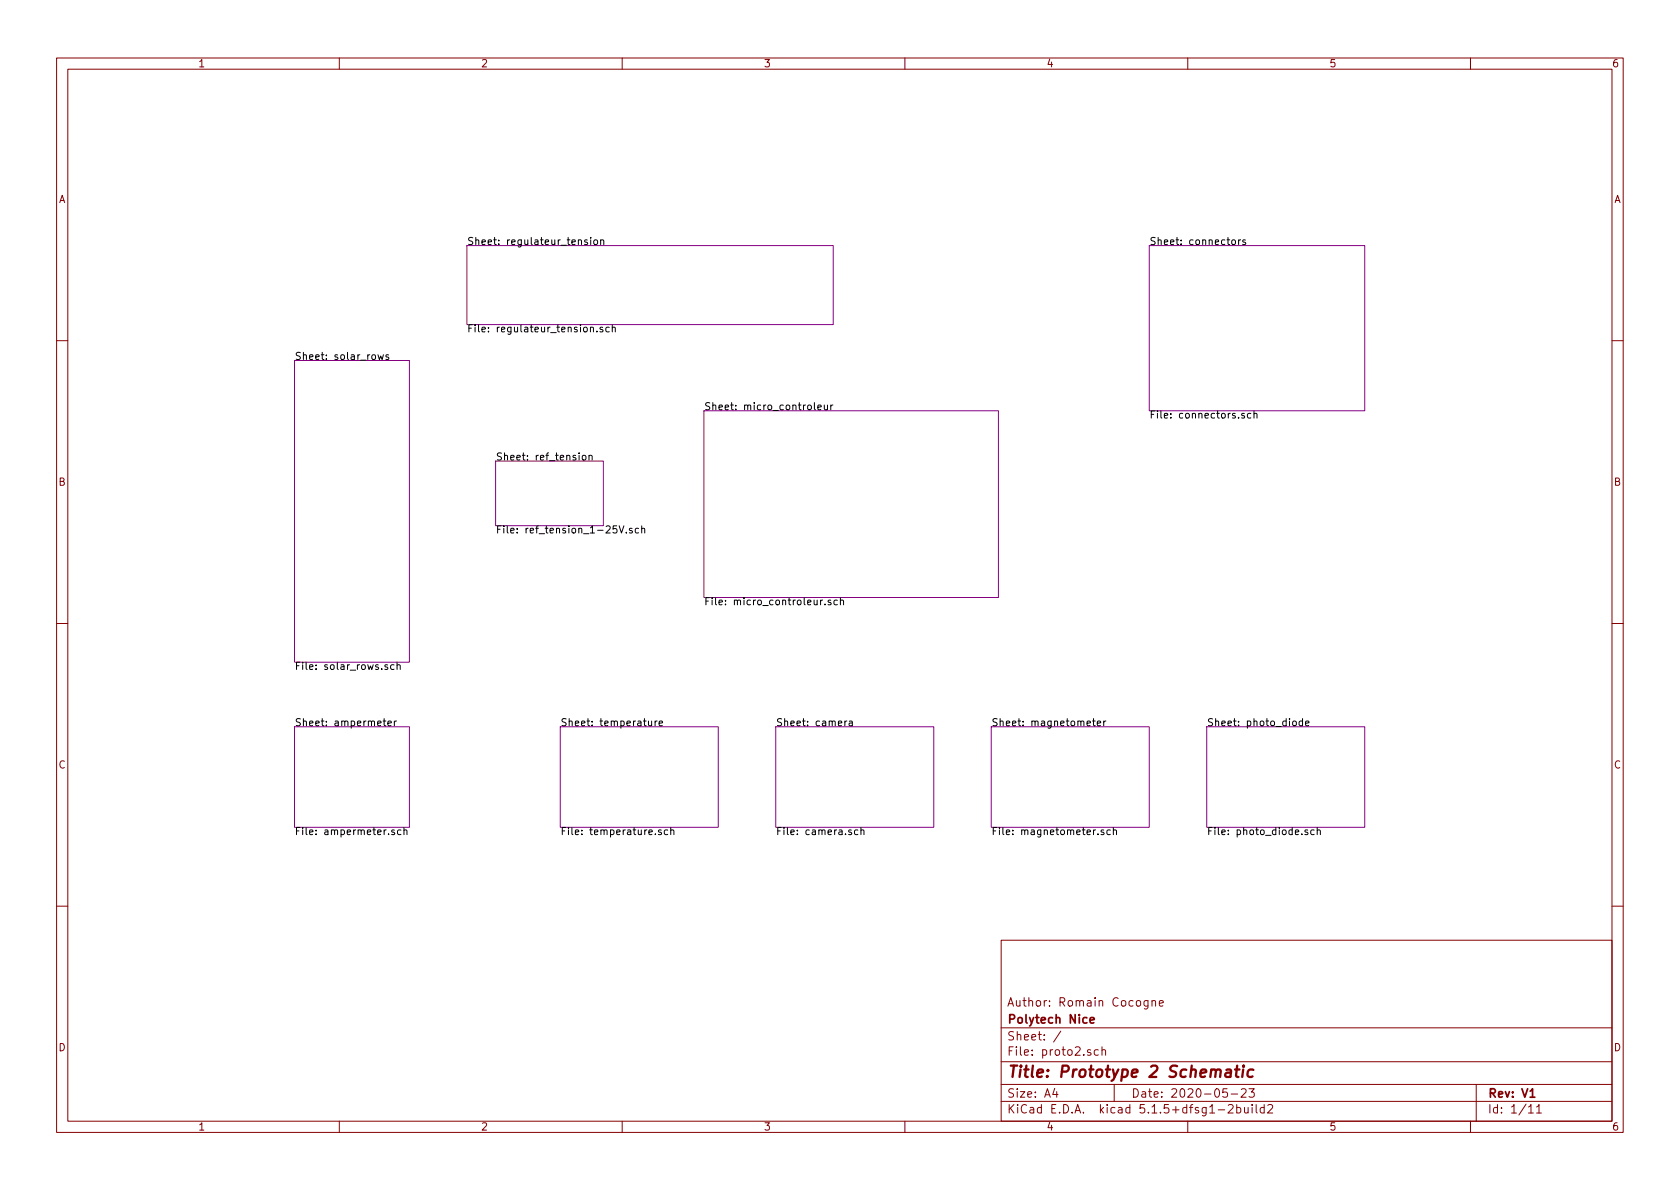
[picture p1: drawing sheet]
<svg xmlns="http://www.w3.org/2000/svg" width="297mm" height="210mm" viewBox="0 0 297 210" stroke-linecap="round" stroke-linejoin="round" font-family="sans-serif">
<g fill="none" stroke="#840000" stroke-width=".18">
<path d="M10 10.3h277v189.9h-277zM12 12.2h273v186.1h-273zM60 10.3v1.9M110 10.3v1.9M160 10.3v1.9M210 10.3v1.9M260 10.3v1.9M10 60.2h2M285 60.2h2M10 110.3h2M285 110.3h2M10 160.2h2"/>
<path d="M177 166.3h108v32h-108zM203 176.9v1.2l-.3 .3h-.4M203 177l-.5-.1-.2 .3v.6l.2 .1 .5-.1M203.7 177.1l.2-.2 .4 .1v.9M203.7 176.9v1M205 177.4l.7-.1-.1-.3-.4-.1-.2 .2 .1 .7h.5M285 160.2h2M60 198.3v1.9M110 198.3v1.9M160 198.3v1.9M177 194.8h108M177 191.8h108"/>
<path d="M177 187.8h108M177 181.8h108M186.5 192.5l-.4 1h1M186.8 193v1M187.6 182.3l-1.3 2M192.8 185.7l-.3-.1-.2 .2v.2l.5 .2v.3h-.5M194.2 185.7l-.4-.1-.3 .3v.6l.3 .1 .4-.1M194.8 185.7l.2-.1 .4 .1 .1 .9M194.8 185.1v1.5M197 191.8v3M210 198.3v1.9M215.4 196.3h1.1"/>
<path d="M217 192.5h-.7l-.1 .7 .2-.1 .5 .1 .1 .2v.5l-.2 .1-.6-.1M217.2 195.5l.2-.2h.4l.2 .5-.9 1h.9M217.7 193.5h1.1M218.7 195.9l.4-.1 .3 .3-.1 .6h-.6M218.7 195.3v1.5M219.5 192.7l.2-.2h.3l.3 .2v.3v.2l-.9 .8h.9M220 195.8l.1 .9 .3 .1 .3-.1M220.7 195.8v1M220.8 192.5h1l-.5 .6 .4 .1v.7l-.2 .1-.7-.1M221.4 195.3v.2M221.4 195.8v1M222.1 195.3v1.3l.2 .2"/>
<path d="M223.5 195.9l-.4-.1-.3 .3 .1 .6 .2 .1 .4-.1M223.5 195.3v1.5M224.2 195.5l.2-.2h.3l.3 .5-.9 1h.9M260 198.3v1.9M261 191.8v6.5M270.3 195.8l.4-.5v1.5M270.3 196.8h.8M271.7 195.8l.4-.5v1.5M271.7 196.8h.8"/>
</g>
<path d="M192.7 180.4l.8-.1-.1-.3-.4-.1-.3 .2 .1 .7h.6M270.5 194h.9" fill="none" stroke="#840000" stroke-width=".3"/>
<path d="M216.8 189.2h.8v1.2M217.7 189.6l-.7 .1a.4 .4 0 0 0-.4 .3 .4 .4 0 0 0 .3 .4l.7-.1M218.4 189.1h.8M218.7 188.4l-.2 1.8 .1 .1 .4 .1M219.8 189.1l-.2 1.3M219.9 188.4v.2M221.6 189.2a.68 .68 0 0 0-1 .3l-.1 .6 .2 .2 .2 .1 .6-.1" fill="none" stroke="#840000" stroke-width=".41"/>
<path d="M82.5 43.4h64.8v14h-64.8zM203.2 43.4h38.1v29.2h-38.1zM52.1 63.7h20.3v53.4h-20.3zM124.5 72.6h52v33.1h-52zM87.6 81.5h19.1v11.5h-19.1zM52.1 128.5h20.3v17.8h-20.3zM99.1 128.5h27.9v17.8h-27.9zM137.2 128.5h27.9v17.8h-27.9zM175.3 128.5h27.9v17.8h-27.9zM213.4 128.5h27.9v17.8h-27.9z" fill="none" stroke="#840084" stroke-width=".18"/>
<g fill="none" stroke="#000" stroke-width=".18">
<path d="M103.8 42.5l-.3-.1-.1 .2v.2l.4 .1v.3h-.4M104.4 58l.2-.1h.3v.8M104.4 42v.1M104.4 42.4v.9M105.1 42.5l.3-.1 .3 .2-.2 .6-.3 .1-.2-.3zM105.5 58.6v.1M106.2 42.5l.2-.1 .3 .1 .1 .8M106.2 42.4v.9M106.6 57.9h-.4l-.1 .1v.2l.5 .1v.3h-.5M107.7 57.9h-.4l-.2 .2 .1 .5h.5M108.3 58l.1-.1h.3l.1 .8M108.3 57.4v1.3"/>
<path d="M217.8 42.5l.2-.1 .4 .1v.5l-.1 .2-.3 .1-.2-.2zM219 42.4v.9M219.4 42.4l-.3 .1-.1 .1M220.2 42.5l-.3-.1-.2 .2 .1 .2 .4 .1v.3h-.5M66.8 62.7l.3 .9 .2-.6 .3 .6 .2-.9M68.7 62.8l-.3-.1-.2 .2 .1 .2 .4 .1v.3h-.5M144 71.2v1.1l.2 .2M144.6 72l.6-.1-.1-.2-.3-.1-.2 .2 .1 .6h.4M145.7 71.6l.1 .8 .3 .1 .2-.2M146.3 71.6v.9M146.9 71.6v.9M147.3 71.6l-.4 .3"/>
<path d="M220 73.1h-.3l-.2 .2 .1 .2 .4 .1v.3h-.5M221.2 73.1h-.4l-.3 .2 .2 .6h.5M221.7 73.2l.2-.1h.3v.8M221.7 72.7v1.2M103 80.6l.4-.1 .2 .2-.1 .6-.3 .1-.2-.2zM104.1 80.6l.2-.1 .3 .1 .1 .8M104.1 80.5v.9M109.5 93l.4 1.3 .4-1.3M110.7 94.1v.2M111.8 93.5l-.3-.1-.2 .2v.2l.5 .1v.3h-.5M112.9 93.5l-.4-.1-.2 .2 .1 .6h.5M113.5 93.5l.1-.1 .3 .1 .1 .8"/>
<path d="M113.5 93v1.3M68.5 117.6l-.3-.1-.2 .2 .1 .2 .4 .1v.3h-.5M69.7 117.6l-.4-.1-.2 .3 .1 .5h.5M70.2 117.7l.2-.2 .3 .1 .1 .8M70.2 117.1v1.3M145.4 106.1l-.3 .2M145.9 106.8v.2M146.9 106.2l-.3-.1-.2 .2 .1 .2 .4 .1v.3h-.5M148.1 106.2l-.4-.1-.3 .2 .2 .6h.5M148.6 106.2l.2-.1 .3 .1v.8M148.6 105.7v1.3M67.7 127.5h.5"/>
<path d="M67.9 127.1v1.1l.3 .1M68.6 127.9l.6-.1-.1-.2-.3-.1-.2 .2 .1 .6h.4M69.7 127.5v.8M70.1 127.5l-.4 .2M114.7 127.5v.8h.3l.2-.1M115.2 127.5v.8M115.8 127.5v.8M116.2 127.5l-.3 .1-.1 .1M116.5 127.9l.6-.1v-.2l-.4-.1-.2 .2 .1 .6h.5M149.4 127.5v.8M149.7 127.5l-.3 .2M150.2 127.6h.4l.1 .7"/>
<path d="M150.7 127.8l-.4 .1-.2 .1 .1 .3h.5M193.2 127.5h.4M193.3 127.1v1.1l.3 .1M194 127.9l.6-.1v-.2l-.4-.1-.2 .2 .1 .6h.5M195.1 127.5v.8M195.5 127.5l-.4 .2M230.3 127.6l-.4-.1-.2 .2 .1 .6h.5M230.3 127.1v1.2M230.8 127.9l.6-.1v-.2l-.4-.1-.2 .2 .1 .6h.5M69.7 146.8h-.3l-.2 .1 .1 .2 .4 .1v.3h-.5M70.9 146.8h-.4l-.2 .2 .1 .5h.5M71.4 146.9l.2-.1h.3l.1 .8"/>
<path d="M71.4 146.3v1.3M116.9 146.8h-.3l-.2 .1 .1 .2 .4 .1v.3h-.5M118.1 146.8h-.4l-.3 .2 .2 .5h.5M118.6 146.9l.2-.1h.3l.1 .8M118.6 146.3v1.3M151.7 146.8h-.4l-.2 .2 .1 .5h.5M152.2 146.9l.2-.1h.3l.1 .8M152.2 146.3v1.3M195.1 146.8h-.2l-.2 .1v.2l.4 .1v.3h-.4M196.3 146.8h-.4l-.2 .2 .1 .5h.5M196.8 146.9l.2-.1h.3l.1 .8M196.8 146.3v1.3"/>
<path d="M231.2 146.8h-.3l-.2 .1 .1 .2 .4 .1v.3h-.5M232.4 146.8h-.4l-.3 .2 .2 .5h.5M232.9 146.9l.2-.1h.3l.1 .8M232.9 146.3v1.3"/>
</g>
<text font-size="2.8" fill="#840000" x="178" y="190.5">Title: Prototype 2 Schematic</text>
<g font-size="2.1" fill="#840000">
<text x="178" y="178">Author: Romain Cocogne</text>
<text x="178" y="184">Sheet: /</text>
<text x="178" y="181">Polytech Nice</text>
<text x="178" y="186.7">File: proto2.sch</text>
<text x="178" y="196.9">KiCad E.D.A. kicad 5.1.5+dfsg1-2build2</text>
<text x="178" y="194.1">Size: A4</text>
<text x="200" y="194.1">Date: 2020-05-23</text>
<text x="263" y="194.1">Rev: V1</text>
<text x="263" y="196.9">Id: 1/11</text>
</g>
<g font-size="1.8" fill="#840000">
<text x="35" y="11.9">1</text>
<text x="85" y="11.9">2</text>
<text x="135" y="11.9">3</text>
<text x="185" y="11.9">4</text>
<text x="235" y="11.9">5</text>
<text x="285" y="11.9">6</text>
<text x="10.4" y="35.9">A</text>
<text x="285.4" y="35.9">A</text>
<text x="10.4" y="85.9">B</text>
<text x="285.4" y="85.9">B</text>
<text x="10.4" y="135.9">C</text>
<text x="285.4" y="135.9">C</text>
<text x="10.4" y="185.9">D</text>
<text x="285.4" y="185.9">D</text>
<text x="35" y="199.9">1</text>
<text x="85" y="199.9">2</text>
<text x="135" y="199.9">3</text>
<text x="185" y="199.9">4</text>
<text x="235" y="199.9">5</text>
<text x="285" y="199.9">6</text>
</g>
<g font-size="1.8">
<text x="82.5" y="43.3">Sheet: regulateur_tension</text>
<text x="203.2" y="43.3">Sheet: connectors</text>
<text x="82.5" y="58.8">File: regulateur_tension.sch</text>
<text x="52.1" y="63.6">Sheet: solar_rows</text>
<text x="124.5" y="72.5">Sheet: micro_controleur</text>
<text x="203.2" y="74">File: connectors.sch</text>
<text x="87.6" y="81.4">Sheet: ref_tension</text>
<text x="87.6" y="94.3">File: ref_tension_1-25V.sch</text>
<text x="124.5" y="107">File: micro_controleur.sch</text>
<text x="52.1" y="118.5">File: solar_rows.sch</text>
<text x="52.1" y="128.4">Sheet: ampermeter</text>
<text x="99.1" y="128.4">Sheet: temperature</text>
<text x="137.2" y="128.4">Sheet: camera</text>
<text x="175.3" y="128.4">Sheet: magnetometer</text>
<text x="213.4" y="128.4">Sheet: photo_diode</text>
<text x="52.1" y="147.7">File: ampermeter.sch</text>
<text x="99.1" y="147.7">File: temperature.sch</text>
<text x="137.2" y="147.7">File: camera.sch</text>
<text x="175.3" y="147.7">File: magnetometer.sch</text>
<text x="213.4" y="147.7">File: photo_diode.sch</text>
</g>
</svg>
